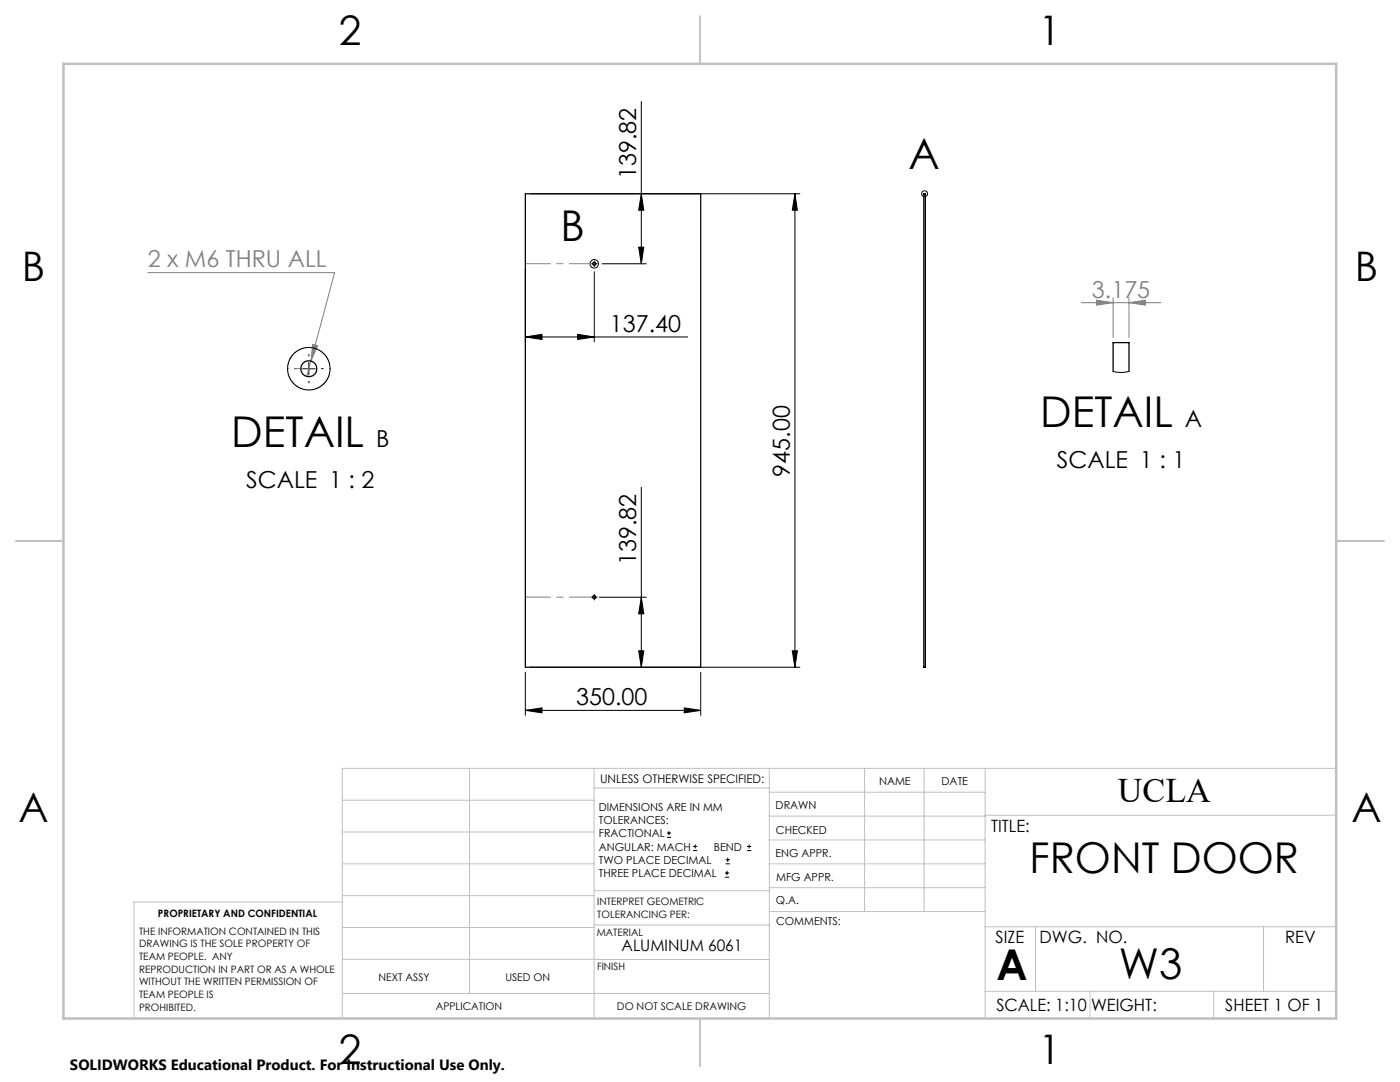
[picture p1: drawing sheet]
<svg xmlns="http://www.w3.org/2000/svg" width="279mm" height="216mm" viewBox="0 0 279 216" stroke-linecap="round" stroke-linejoin="round" font-family="sans-serif">
<g fill="none" stroke="#000" stroke-width=".2">
<path d="M105.8 38.7h53.8M128 38.7l.5 3.2h-1zM128 20.2v32.4M158.6 38.7v94.4M158.6 38.7l.5 3.2h-1zM104.8 53.6v14.6M118.3 52.6h.6M118.6 54.2v14M118.6 52.4v.5M120.2 52.6h8.8M127.5 49.3h1l-.5 3.3zM60.4 73.6h2.5"/>
<path d="M61.6 72.3v2.5M104.8 67.2l3.4-.5v1zM104.8 67.2h32.4M115.3 66.7l3.3 .5-3.3 .5zM128 97.2v35.9M118.3 119.2h.6M118.6 118.9v.5M119.6 119.2h9.4M128 119.2l.5 3.3h-1zM104.8 134.2v8.5M105.8 133.1h53.8M127.5 129.9h1l-.5 3.2z"/>
<path d="M139.8 134.2v8.5M158.1 129.9h1l-.5 3.2zM104.8 141.7l3.4-.4v.9zM104.8 141.7h35M136.6 141.3l3.2 .4-3.2 .5zM133.1 167.1h.8M133.1 166.2h.8M133.5 165.8v.9M138.3 169.7h.8M138.3 168.9h.8M138.7 168.5v.8M144.7 175h.8"/>
<path d="M144.7 174.2h.8M144.8 172.4h.9M144.8 171.6h.9M145.1 173.8v.8M145.2 171.1v.9M149.1 169.7h.8M149.1 168.9h.8M149.5 168.5v.8"/>
<circle cx="184.5" cy="38.7" r=".59"/>
<circle cx="118.6" cy="52.6" r=".85"/>
</g>
<path d="M29.5 54.4h37.3l-4.7 17.6M218.8 59.9l3.3 .5-3.3 .5zM222.1 59.4v8M225.3 59.4v8M62.1 72l-.9 3.1M62.4 68.7l1 .3-1.3 3zM215.8 60.4h15.9M225.3 60.4l3.3-.5v1z" fill="none" stroke="#808080" stroke-width=".2"/>
<path d="M118.1 52.6h-.1M118.6 52.1v-.1M118.6 53.1v.1M119.1 52.6h.1M59.2 73.6h-.4M61.7 71.1v-.4M61.7 76.1v.3M64.2 73.6h.3M118.1 119.2h-.1M118.6 118.7v-.1M118.6 119.7h.1M119.1 119.2h.1" fill="none" stroke="#000" stroke-width=".2" stroke-dasharray="15.2 1.3 1.3 1.3"/>
<path d="M57.4 73.6h4.3" fill="none" stroke="#808080" stroke-width=".2" stroke-dasharray="15.2 1.3 1.3 1.3" stroke-dashoffset="15"/>
<g fill="none" stroke="#c0c0c0" stroke-width=".2">
<path d="M68.3 159.7h50.3M93.7 153.3v44.9M118.6 153.3v49.9M118.6 157.2h34.9M153.5 153.3v49.9M153.5 158.1h43.1M172.5 153.3v28.6M184.4 153.3v28.6M196.6 153.3v49.9M266.7 153.3h-198.4v49.9M68.3 178.7h50.3M68.3 172.4h50.3"/>
<path d="M68.3 166h50.3M68.3 180h-41.6v23.2M118.6 177.7h35M153.5 167.6h43.1M153.5 162.8h43.1M153.5 172.4h43.1M153.5 177.1h43.1M196.6 162.7h70.1M68.3 198.2h85.2M68.3 191.4l85.2 .1M68.3 185.1h50.3M118.6 184.6h35"/>
<path d="M153.6 181.9h43M196.6 197.8h70.1M196.6 184.9h70.1M206.7 184.9v12.9M217.5 197.8v5.4M242.2 197.8v5.4M252.2 184.9v12.9"/>
</g>
<path d="M139.7 3.2v9.5M3.1 107.9h9.6M266.7 107.9h9.5M139.7 203.2v9.6" fill="none" stroke="#c0c0c0" stroke-width=".25"/>
<path d="M12.7 12.7h254v190.5h-254z" fill="none" stroke="#c0c0c0" stroke-width=".5"/>
<path d="M104.9 52.6h13.7M104.9 119.2h13.7" fill="none" stroke="#808080" stroke-width=".2" stroke-dasharray="15.2 1.3 1.3 1.3" stroke-dashoffset="10.3"/>
<g fill="#000">
<path d="M158.6 38.7l.5 3.2h-1zM158.1 129.9h1l-.5 3.2zM128 119.2l.5 3.3h-1zM127.5 129.9h1l-.5 3.2z"/>
<path d="M127.5 49.3h1l-.5 3.3zM128 38.7l.5 3.2h-1z"/>
<path d="M104.8 67.2l3.4-.5v1zM115.3 66.7l3.3 .5-3.3 .5z"/>
<path d="M136.6 141.3l3.2 .4-3.2 .5zM104.8 141.7l3.4-.4v.9z"/>
</g>
<g fill="#808080">
<path d="M62.4 68.7l1 .3-1.3 3z"/>
<path d="M225.3 60.4l3.3-.5v1zM218.8 59.9l3.3 .5-3.3 .5z"/>
</g>
<g fill="none" stroke="#000" stroke-width=".25">
<path d="M104.8 38.7h35v94.4h-35zM184.4 38.7h.3v94.4h-.3zM222.1 74.1v-5.7h3.2v5.7"/>
<circle cx="118.6" cy="52.6" r=".33"/>
<circle cx="61.6" cy="73.6" r="1.61"/>
<circle cx="118.6" cy="119.2" r=".33"/>
</g>
<g fill="none" stroke="#000" stroke-width=".2">
<path d="M222.1 74.1l1.4 .2 1.8-.2"/>
<circle cx="61.6" cy="73.6" r="4.2"/>
</g>
<g font-size="8.5">
<text x="181.3" y="33.7">A</text>
<text x="111.9" y="48.2">B</text>
<text x="46.2" y="89.2">DETAIL</text>
<text x="207.6" y="85.2">DETAIL</text>
<text x="205.5" y="174.2">FRONT DOOR</text>
<text x="198.9" y="195.5">A</text>
<text x="223.3" y="195.4">W3</text>
</g>
<g font-size="8.1">
<text x="67.6" y="8.9">2</text>
<text x="207.3" y="8.9">1</text>
<text x="4.4" y="56.2">B</text>
<text x="270.4" y="56.2">B</text>
<text x="3.7" y="164.1">A</text>
<text x="269.7" y="164.1">A</text>
<text x="67.6" y="212.4">2</text>
<text x="207.3" y="212.4">1</text>
</g>
<text font-size="6.9" x="223.1" y="160.1">UCLA</text>
<g font-size="4.7">
<text x="127" y="35.7" transform="rotate(-90 127 35.7)">139.82</text>
<text x="121.7" y="66.2">137.40</text>
<text x="75" y="89.2">B</text>
<text x="236.5" y="85.1">A</text>
<text x="157.6" y="95.1" transform="rotate(-90 157.6 95.1)">945.00</text>
<text x="210.9" y="93.4">SCALE 1 : 1</text>
<text x="49.1" y="97.4">SCALE 1 : 2</text>
<text x="127" y="112.7" transform="rotate(-90 127 112.7)">139.82</text>
<text x="115" y="140.7">350.00</text>
</g>
<g font-size="4.7" fill="#808080">
<text x="29.5" y="53.4">2 x M6 THRU ALL</text>
<text x="217.9" y="59.4">3.175</text>
</g>
<g font-size="3.4">
<text x="197.8" y="166">TITLE:</text>
<text x="198.7" y="188.1">SIZE</text>
<text x="207.5" y="188.1">DWG. NO.</text>
<text x="256.5" y="188.2">REV</text>
<text x="198.8" y="201.7">SCALE: 1:10</text>
<text x="217.7" y="201.8">WEIGHT:</text>
<text x="244.5" y="201.7">SHEET 1 OF 1</text>
</g>
<text font-size="3.2" x="124.1" y="189.8">ALUMINUM 6061</text>
<text font-size="3" x="14" y="213.5">SOLIDWORKS Educational Product. For Instructional Use Only.</text>
<text font-size="2.4" x="119.8" y="156.2">UNLESS OTHERWISE SPECIFIED:</text>
<g font-size="2.2">
<text x="119.5" y="161.8">DIMENSIONS ARE IN MM</text>
<text x="154.8" y="161.4">DRAWN</text>
<text x="175.4" y="156.6">NAME</text>
<text x="187.9" y="156.7">DATE</text>
<text x="119.5" y="164.4">TOLERANCES:</text>
<text x="119.5" y="167.1">FRACTIONAL</text>
<text x="154.9" y="166.3">CHECKED</text>
<text x="119.5" y="169.7">ANGULAR: MACH</text>
<text x="119.5" y="172.4">TWO PLACE DECIMAL</text>
<text x="142.5" y="169.7">BEND</text>
<text x="154.8" y="171">ENG APPR.</text>
<text x="119.5" y="175">THREE PLACE DECIMAL</text>
<text x="154.9" y="175.7">MFG APPR.</text>
<text x="154.9" y="180.4">Q.A.</text>
<text x="154.9" y="184.6">COMMENTS:</text>
</g>
<g font-size="2.1">
<text x="75.5" y="195.7">NEXT ASSY</text>
<text x="100.9" y="195.7">USED ON</text>
<text x="86.9" y="201.5">APPLICATION</text>
<text x="123.1" y="201.6">DO NOT SCALE DRAWING</text>
</g>
<g font-size="2">
<text x="31.5" y="182.9">PROPRIETARY AND CONFIDENTIAL</text>
<text x="119.2" y="180.6">INTERPRET GEOMETRIC</text>
<text x="119.2" y="183.1">TOLERANCING PER:</text>
<text x="27.8" y="186.5">THE INFORMATION CONTAINED IN THIS</text>
<text x="27.8" y="189">DRAWING IS THE SOLE PROPERTY OF</text>
<text x="27.8" y="191.6">TEAM PEOPLE. ANY</text>
<text x="119.1" y="186.7">MATERIAL</text>
<text x="27.8" y="194.1">REPRODUCTION IN PART OR AS A WHOLE</text>
<text x="27.8" y="196.6">WITHOUT THE WRITTEN PERMISSION OF</text>
<text x="119.1" y="193.5">FINISH</text>
<text x="27.8" y="199.1">TEAM PEOPLE IS</text>
<text x="27.8" y="201.7">PROHIBITED.</text>
</g>
</svg>
